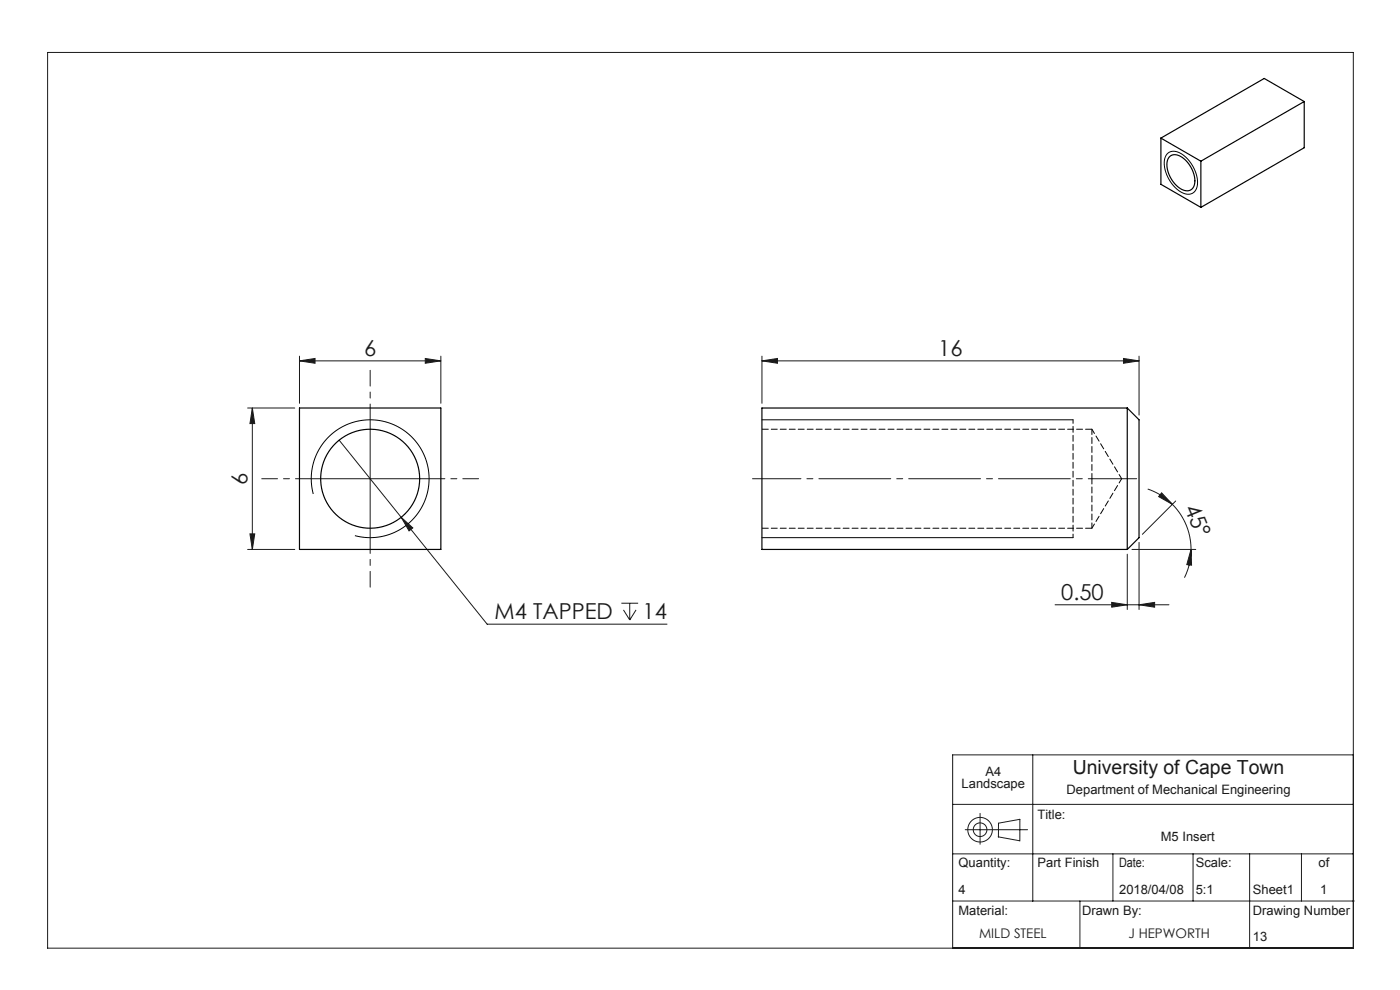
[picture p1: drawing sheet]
<svg xmlns="http://www.w3.org/2000/svg" width="297mm" height="210mm" viewBox="0 0 297 210" stroke-linecap="round" stroke-linejoin="round" font-family="sans-serif">
<g fill="none" stroke="#191924" stroke-width=".21">
<path d="M10.1 11.1h277v190h-277zM63.5 76.5l3.3-.5v1.1zM63.5 76.5h30M63.5 75.5v10M90.2 76l3.3 .5-3.3 .6zM93.5 75.5v10M161.6 76.5l3.3-.5v1.1zM161.6 75.5v10M161.6 76.5h80M238.3 76l3.3 .5-3.3 .6zM241.6 75.5v12.5M52.5 86.5h10"/>
<path d="M53.5 86.5v30M53.5 86.5l.5 3.4h-1zM71.9 93.4l31.4 39h38.2M78.5 89v25M52.5 116.5h10M53 113.2h1l-.5 3.3zM66 101.5h25M85.1 109.7l2.5 2.3-.8 .6zM239.1 117.5v11.8M240.1 116.5h13.6M241.6 115v14.3M243.5 103.7a13.5 13.5 0 0 1 5.2 3.3"/>
<path d="M246.4 104.5l2.3 2.5-2.9-1.7zM248.7 107a13.5 13.5 0 0 1 4 9.5M249.4 106.3l-7.1 7M252.7 116.5l.1 3.4-1-.1zM252.7 116.5a13.5 13.5 0 0 1-1.4 6M131.8 128h3.6M132.3 129.4l1.3 2.1M133.6 128v3.5M134.9 129.4l-1.3 2.1M223.8 128.3h24.2M235.8 127.8l3.3 .5-3.3 .5zM241.6 128.3l3.3-.5v1z"/>
<path d="M202.1 170.6h85M204.8 176h13.2M207.9 172.5v6.6M211.8 177.5l4.5 .8M211.8 177.5v-2.9l4.6-.8v4.6M219.1 160.1v31M287.1 160.1h-85v41M202.1 191.1h85.2M202.1 181.1h85M229.1 191.1v10M236.1 181.1v10M253.1 181.1v10"/>
<path d="M265.1 181.1v20M276.1 181.1v10"/>
<circle cx="207.9" cy="176" r="1.45"/>
<circle cx="207.9" cy="176" r="2.61"/>
</g>
<path d="M247.7 32.5a2.72 2.72 0 0 1 3.6 .6 7.1 7.1 0 0 1 2.5 6.9 2.08 2.08 0 0 1-3.3 .7 7.2 7.2 0 0 1-3.3-7.3zM161.6 89h66M66.5 104.8a12.5 12.5 0 0 1 10.9-15.7 12.5 12.5 0 0 1 13.6 13.5 12.5 12.5 0 0 1-15.7 11M161.6 114h66" fill="none" stroke="#000" stroke-width=".21"/>
<path d="M241.1 101.5h-81.5" fill="none" stroke="#191924" stroke-width=".21" stroke-dasharray="15.2 1.3 1.3 1.3" stroke-dashoffset="5"/>
<path d="M78.5 89v-10.5M66 101.5h-10.5M78.5 114v10.5M91 101.5h10.5" fill="none" stroke="#191924" stroke-width=".21" stroke-dasharray="15.2 1.3 1.3 1.3" stroke-dashoffset="11.9"/>
<path d="M227.6 114v-25" fill="none" stroke="#000" stroke-width=".21" stroke-dasharray="1.3 .6" stroke-dashoffset=".5"/>
<g fill="#191924">
<path d="M252.7 116.5l.1 3.4-1-.1zM246.4 104.5l2.3 2.5-2.9-1.7z"/>
<path d="M238.3 76l3.3 .5-3.3 .6zM161.6 76.5l3.3-.5v1.1zM241.6 128.3l3.3-.5v1zM235.8 127.8l3.3 .5-3.3 .5z"/>
<path d="M63.5 76.5l3.3-.5v1.1zM90.2 76l3.3 .5-3.3 .6zM85.1 109.7l1.7 2.9 .8-.6z"/>
<path d="M53 113.2h1l-.5 3.3zM53.5 86.5l.5 3.4h-1z"/>
</g>
<g fill="none" stroke="#000" stroke-width=".25">
<path d="M246.3 29.3l8.5 4.9M246.3 29.3v9.8l8.5 4.9M248.2 33.2a2.49 2.49 0 0 1 3.3 .8 5.5 5.5 0 0 1 1.7 5.7 1.95 1.95 0 0 1-3.1 .1 5.8 5.8 0 0 1-2.3-6.1zM254.8 34.2v9.8M276.7 21.5l-8.5-4.9-21.9 12.7M276.7 21.5l-21.9 12.7M276.7 21.5v9.8l-21.9 12.7M63.5 86.5h30v30h-30zM239.1 86.5h-77.5v30h77.5M239.1 86.5v30M239.1 86.5l2.5 2.5v25l-2.5 2.5"/>
<circle cx="78.5" cy="101.5" r="10.5"/>
</g>
<path d="M231.6 101.5v-10.5M231.6 112v-10.5" fill="none" stroke="#000" stroke-width=".21" stroke-dasharray="1.3 .6" stroke-dashoffset=".1"/>
<path d="M231.6 112l6.3-10.5M237.9 101.5l-6.3-10.5" fill="none" stroke="#000" stroke-width=".21" stroke-dasharray="1.3 .6" stroke-dashoffset=".2"/>
<path d="M231.6 91h-70M161.6 112h70" fill="none" stroke="#000" stroke-width=".21" stroke-dasharray="1.3 .6" stroke-dashoffset="-.1"/>
<g font-size="4.7" fill="#191924">
<text x="77.2" y="75.5">6</text>
<text x="199.1" y="75.5">16</text>
<text x="52.5" y="102.8" transform="rotate(-90 52.5 102.8)">6</text>
<text x="251.2" y="107.7" transform="rotate(67 251.2 107.7)">45°</text>
<text x="104.9" y="131.3">M4 TAPPED</text>
<text x="136.3" y="131.3">14</text>
<text x="225.1" y="127.3">0.50</text>
</g>
<text font-size="4.1" fill="#191924" x="227.6" y="164.3">University of Cape Town</text>
<g font-size="2.8" fill="#191924">
<text x="207.7" y="199">MILD STEEL</text>
<text x="239.4" y="199">J HEPWORTH</text>
</g>
<g font-size="2.7" fill="#191924">
<text x="204" y="167.2">Landscape</text>
<text x="209.1" y="164.6">A4</text>
<text x="220.1" y="173.7">Title:</text>
<text x="226.3" y="168.5">Department of Mechanical Engineering</text>
<text x="246.3" y="178.4">M5 Insert</text>
<text x="203.3" y="184">Quantity:</text>
<text x="220.1" y="184">Part Finish</text>
<text x="237.4" y="184">Date:</text>
<text x="253.7" y="184">Scale:</text>
<text x="279.7" y="184">of</text>
<text x="203.3" y="189.6">4</text>
<text x="237.4" y="189.6">2018/04/08</text>
<text x="253.7" y="189.6">5:1</text>
<text x="265.8" y="189.6">Sheet1</text>
<text x="280.1" y="189.6">1</text>
<text x="203.3" y="194.1">Material:</text>
<text x="229.6" y="194.1">Drawn By:</text>
<text x="265.8" y="194.1">Drawing Number</text>
<text x="265.8" y="199.6">13</text>
</g>
</svg>
